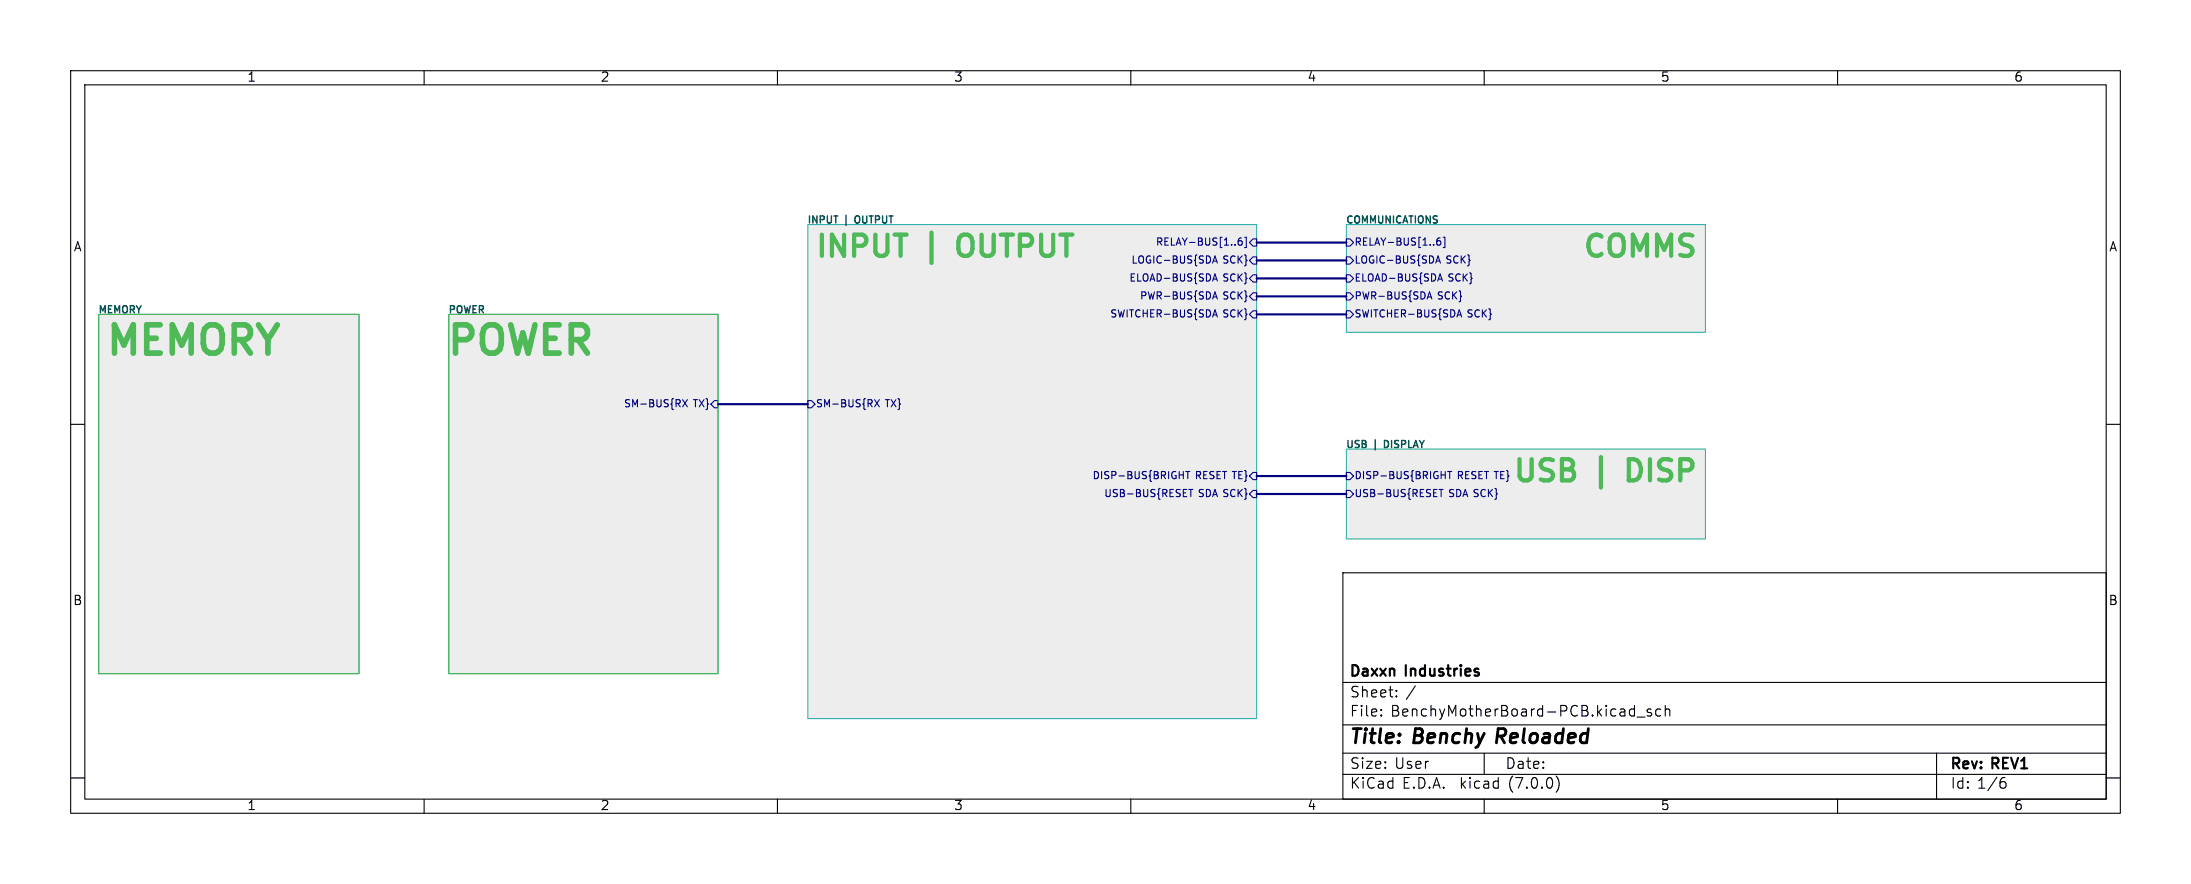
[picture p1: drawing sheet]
<svg xmlns="http://www.w3.org/2000/svg" width="310mm" height="125mm" viewBox="0 0 310 125" stroke-linecap="round" stroke-linejoin="round" font-family="sans-serif">
<g fill="none" stroke="#000" stroke-width=".15">
<path d="M10 10h290v105h-290zM12 12h286v101h-286zM60 10v2M110 10v2M160 10v2M210 10v2M260 10v2M10 60h2M298 60h2M190 81h108v32h-108zM190 96.5h108M197.6 98.4v.1"/>
<path d="M197.6 97.6v.1v.1M235.6 99.7v1.5M10 110h2M60 113v2M110 113v2M160 113v2M190 109.5h108M190 106.5h108M190 102.5h108M195.4 101.1l.1 .1h-.1M195.4 100.3l.1 .1-.1 .1M210 113v2"/>
<path d="M210 106.5v3M220.2 109.7a1.72 1.72 0 0 1 0 2.3M231.6 101.4h1.2M233.6 100.3l-.3-.1-.3 .3 .1 .2 .5 .1 .1 .2-.1 .2h-.1h-.5M235 100.3l-.5-.1-.2 .3v.5l.1 .2h.1h.5M235.6 100.4a.37 .37 0 0 1 .7 .1v.7M260 113v2M274 106.5v6.5M283.3 110.5h.3l.2 .3v.5l-.2 .1h-.3M283.4 109.9l-.1 .1M298 110h2"/>
</g>
<g fill="#ededed" stroke="#ededed" stroke-width=".14">
<path d="M114.3 31.8h63.5v69.8h-63.5z"/>
<path d="M14 44.5h36.8v50.8h-36.8z"/>
<path d="M63.5 44.5h38.1v50.8h-38.1z"/>
<path d="M190.5 31.8h50.8v15.2h-50.8z"/>
<path d="M190.5 63.5h50.8v12.7h-50.8z"/>
</g>
<path d="M114.3 31.8h63.5v69.8h-63.5zM190.5 31.8h50.8v15.2h-50.8zM14 44.5h36.8v50.8h-36.8zM63.5 44.5h38.1v50.8h-38.1zM190.5 63.5h50.8v12.7h-50.8z" fill="none" stroke="#2eb2b1" stroke-width=".15"/>
<g fill="none" stroke="#000084" stroke-width=".15">
<path d="M171.6 37.2l.3-1 .3 1M171.6 39.7l.3-1 .3 1M171.7 36.9h.5M171.7 39.5h.5M175.7 33.6l-.3 .1a.68 .68 0 0 0 0 1l.3-.1 .1-.4-.2-.2h-.2l-.2 .2M176.1 33.6h.2v1.4h-.2M176.8 34.3l.5-.5h.5v1h-.5zM177.3 36.3h.5v1h-.5l-.5-.5zM177.3 38.9h.5v1h-.5l-.5-.5zM190.5 33.8h.5l.5 .5-.5 .5h-.5zM190.5 36.3h.5l.5 .5-.5 .5h-.5zM190.5 38.9h.5l.5 .5-.5 .5h-.5z"/>
<path d="M203.1 37.2l.4-1 .3 1M203.2 36.9h.5M203.4 39.7l.4-1 .3 1M203.5 39.5h.5M203.8 33.6l-.3 .1a.68 .68 0 0 0 0 1l.3-.1 .1-.4-.2-.2h-.2l-.2 .2M204.2 33.6h.2v1.4h-.2M96.6 56.5l.7 1M97.3 56.5l-.7 1M100.6 57.2l.5-.6h.5v1.1h-.5zM114.3 56.6h.5l.5 .6-.5 .5h-.5zM123.7 56.5l.7 1M124.4 56.5l-.7 1"/>
<path d="M171.6 42.3l.3-1 .3 1M171.6 44.8l.3-1 .3 1M171.7 42h.5M171.7 44.5h.5M176.8 44.5l.5-.6h.5v1.1h-.5zM177.3 41.4h.5v1h-.5l-.5-.5zM190.5 41.4h.5l.5 .5-.5 .5h-.5zM190.5 43.9h.5l.5 .6-.5 .5h-.5zM201.9 42.3l.4-1 .3 1M202 42h.5M206.1 44.8l.4-1 .3 1M206.2 44.5h.5"/>
<path d="M166.8 67.2h.6M167.4 66.7v1M167.8 66.7h.5M168.1 66.7v1M168.2 69.2h.6M168.5 69.2v1M176.8 67.3l.5-.5h.5v1h-.5zM177.3 69.3h.5v1.1h-.5l-.5-.5zM190.5 66.8h.5l.5 .5-.5 .5h-.5zM190.5 69.3h.5l.5 .6-.5 .5h-.5zM203.6 69.2h.6M203.9 69.2v1"/>
<path d="M204.8 66.7h.6M205.1 66.7v1"/>
</g>
<path d="M14 44.5h36.8v50.8h-36.8zM63.5 44.5h38.1v50.8h-38.1z" fill="none" stroke="#4eb955" stroke-width=".15"/>
<path d="M177.8 34.3h12.7M177.8 36.8h12.7M177.8 39.4h12.7M101.6 57.2h12.7M177.8 41.9h12.7M177.8 44.5h12.7M177.8 67.3h12.7M177.8 69.9h12.7" fill="none" stroke="#000084" stroke-width=".3"/>
<g font-size="5.6" fill="#4eb955">
<text x="15.2" y="50.8">MEMORY</text>
<text x="63.5" y="50.8">POWER</text>
</g>
<g font-size="4.2" fill="#4eb955">
<text x="115.6" y="36.8">INPUT</text>
<text x="131.3" y="36.8">|</text>
<text x="136.8" y="36.8">OUTPUT</text>
<text x="223.3" y="36.8">COMMS</text>
<text x="213.4" y="68.6">USB |</text>
<text x="230.6" y="68.6">DISP</text>
</g>
<g font-size="2.8">
<text x="191" y="105.8">Title:</text>
<text x="200.1" y="105.8">Benchy</text>
<text x="212.4" y="105.8">Reloaded</text>
</g>
<g font-size="2.1">
<text x="191" y="101.6">File:</text>
<text x="191" y="98.9">Sheet:</text>
<text x="191" y="96.1">Daxxn</text>
<text x="196.8" y="101.6">BenchyMotherBoard-PCB.kicad_sch</text>
<text x="198.9" y="98.9">/</text>
<text x="199" y="96.1">Industries</text>
<text x="191" y="111.8">KiCad</text>
<text x="191" y="109">Size:</text>
<text x="197.3" y="109">User</text>
<text x="198.4" y="111.8">E.D.A.</text>
<text x="206.7" y="111.8">kicad</text>
<text x="213" y="109">Date:</text>
<text x="213.6" y="111.8">(7.0.0)</text>
<text x="276" y="109.2">Rev:</text>
<text x="276" y="111.8">Id: 1/6</text>
<text x="282" y="109.2">REV1</text>
</g>
<g font-size="1.8">
<text x="35" y="11.8">1</text>
<text x="85" y="11.8">2</text>
<text x="135" y="11.8">3</text>
<text x="185" y="11.8">4</text>
<text x="235" y="11.8">5</text>
<text x="285" y="11.8">6</text>
<text x="10.4" y="35.8">A</text>
<text x="298.4" y="35.8">A</text>
<text x="10.3" y="85.8">B</text>
<text x="298.3" y="85.8">B</text>
<text x="35" y="114.8">1</text>
<text x="85" y="114.8">2</text>
<text x="135" y="114.8">3</text>
<text x="185" y="114.8">4</text>
<text x="235" y="114.8">5</text>
<text x="285" y="114.8">6</text>
</g>
<g font-size="1.4" fill="#005550">
<text x="114.3" y="31.8">INPUT</text>
<text x="119.5" y="31.8">|</text>
<text x="121.4" y="31.8">OUTPUT</text>
<text x="190.5" y="31.8">COMMUNICATIONS</text>
<text x="14" y="44.5">MEMORY</text>
<text x="63.5" y="44.5">POWER</text>
<text x="190.5" y="63.5">USB |</text>
<text x="196.3" y="63.5">DISPLAY</text>
</g>
<g font-size="1.4" fill="#000084">
<text x="163.4" y="35">RELAY-BUS[1..6]</text>
<text x="191.7" y="35">RELAY-BUS[1..6]</text>
<text x="159.6" y="40.1">ELOAD-BUS{SDA</text>
<text x="159.9" y="37.5">LOGIC-BUS{SDA</text>
<text x="173" y="37.5">SCK}</text>
<text x="173" y="40.1">SCK}</text>
<text x="191.7" y="37.5">LOGIC-BUS{SDA</text>
<text x="191.7" y="40.1">ELOAD-BUS{SDA</text>
<text x="204.7" y="37.5">SCK}</text>
<text x="205" y="40.1">SCK}</text>
<text x="156.9" y="45.1">SWITCHER-BUS{SDA</text>
<text x="161.1" y="42.6">PWR-BUS{SDA</text>
<text x="173" y="42.6">SCK}</text>
<text x="173" y="45.1">SCK}</text>
<text x="191.7" y="42.6">PWR-BUS{SDA</text>
<text x="191.7" y="45.1">SWITCHER-BUS{SDA</text>
<text x="203.5" y="42.6">SCK}</text>
<text x="207.7" y="45.1">SCK}</text>
<text x="88.1" y="57.8">SM-BUS{RX</text>
<text x="98" y="57.8">TX}</text>
<text x="115.5" y="57.8">SM-BUS{RX</text>
<text x="125.4" y="57.8">TX}</text>
<text x="154.4" y="68">DISP-BUS{BRIGHT</text>
<text x="156.1" y="70.5">USB-BUS{RESET</text>
<text x="169.1" y="68">RESET TE}</text>
<text x="169.5" y="70.5">SDA SCK}</text>
<text x="191.7" y="68">DISP-BUS{BRIGHT</text>
<text x="191.7" y="70.5">USB-BUS{RESET</text>
<text x="205.1" y="70.5">SDA SCK}</text>
<text x="206.3" y="68">RESET TE}</text>
</g>
</svg>
